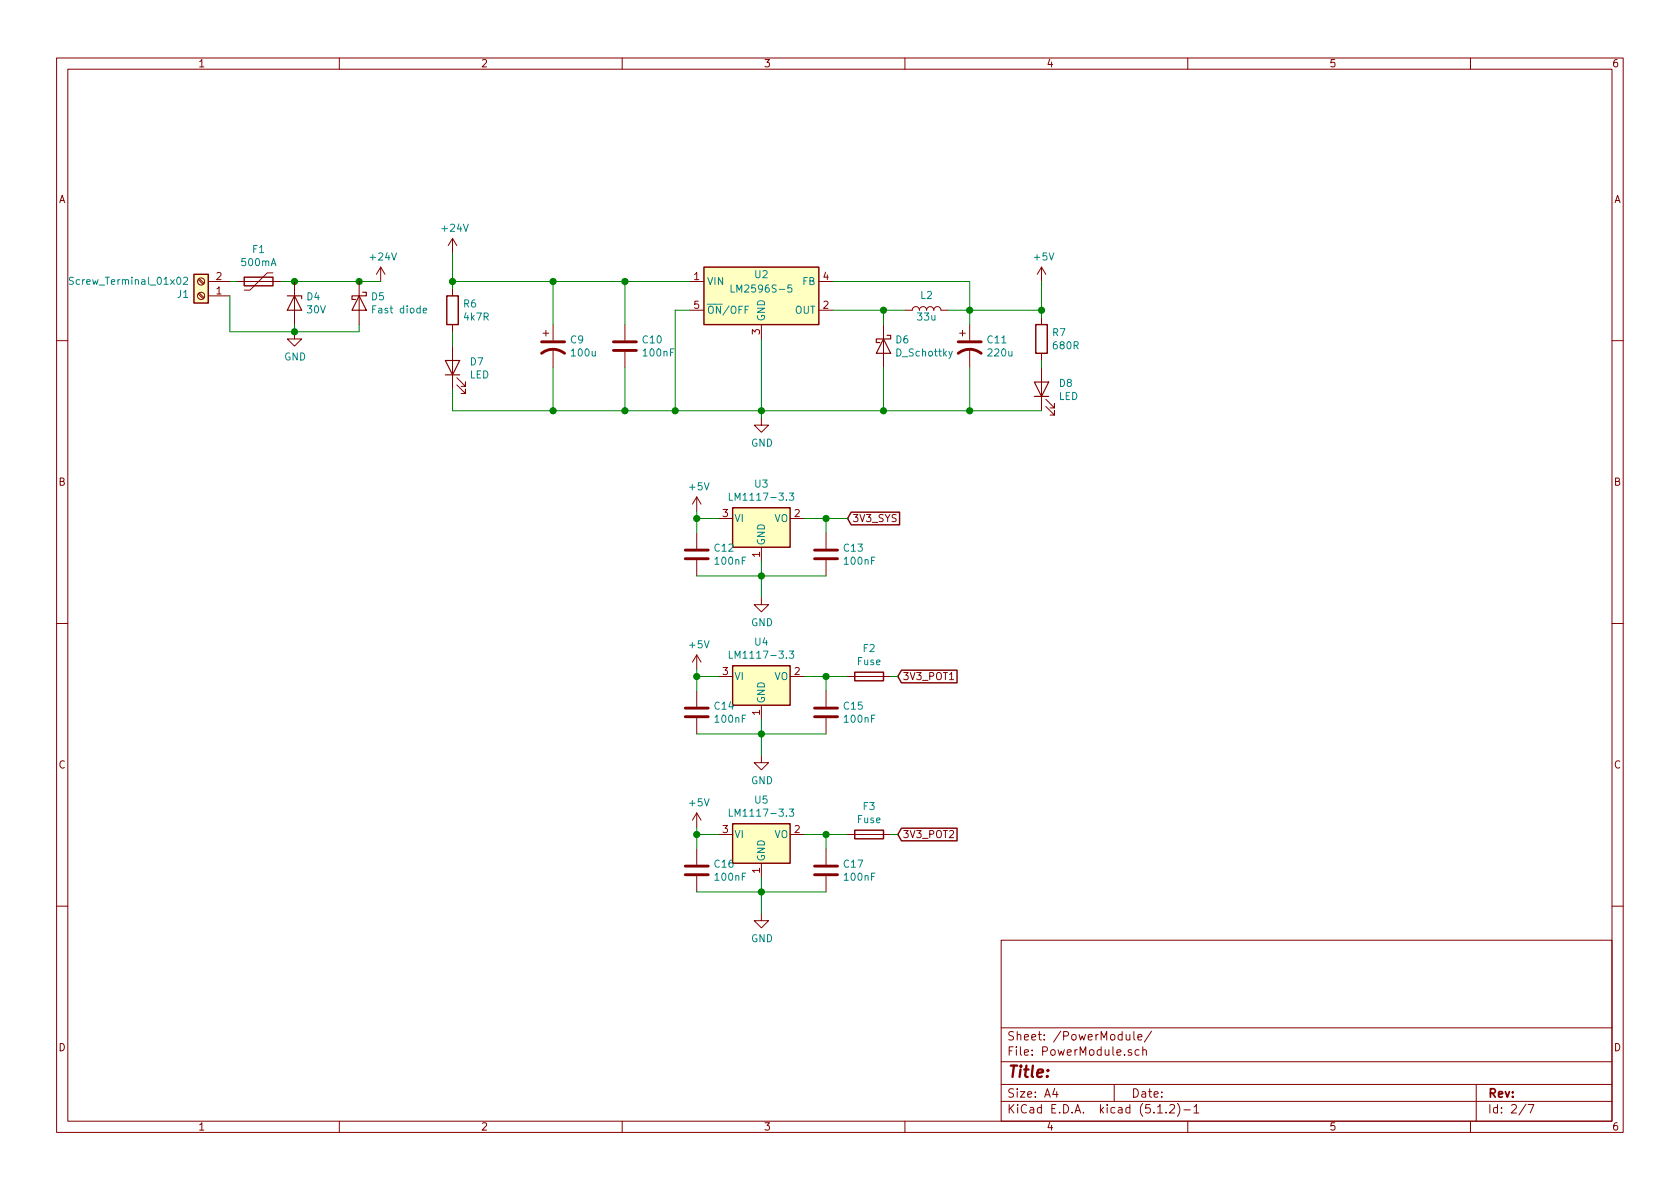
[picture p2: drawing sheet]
EESchema Schematic File Version 4
LIBS:APPS-cache
EELAYER 29 0
EELAYER END
$Descr A4 11693 8268
encoding utf-8
Sheet 2 7
Title ""
Date ""
Rev ""
Comp ""
Comment1 ""
Comment2 ""
Comment3 ""
Comment4 ""
$EndDescr
$Comp
L Regulator_Switching:LM2596S-5 U2
U 1 1
P 5300 2050
F 0 "U2" H 5300 2200 50  0000 C CNN
F 1 "LM2596S-5" H 5300 2100 50  0000 C CNN
F 2 "Package_TO_SOT_SMD:TO-263-5_TabPin3" H 5350 1800 50  0001 L CIN
F 3 "http://www.ti.com/lit/ds/symlink/lm2596.pdf" H 5300 2050 50  0001 C CNN
	1    5300 2050
	1    0    0    -1  
$EndComp
$Comp
L power:+5V #PWR010
U 1 1
P 7250 1950
F 0 "#PWR010" H 7250 1800 50  0001 C CNN
F 1 "+5V" H 7265 2123 50  0000 C CNN
F 2 "" H 7250 1950 50  0001 C CNN
F 3 "" H 7250 1950 50  0001 C CNN
	1    7250 1950
	1    0    0    -1  
$EndComp
$Comp
L power:GND #PWR012
U 1 1
P 5300 2900
F 0 "#PWR012" H 5300 2650 50  0001 C CNN
F 1 "GND" H 5305 2727 50  0000 C CNN
F 2 "" H 5300 2900 50  0001 C CNN
F 3 "" H 5300 2900 50  0001 C CNN
	1    5300 2900
	1    0    0    -1  
$EndComp
$Comp
L power:GND #PWR014
U 1 1
P 5300 4150
F 0 "#PWR014" H 5300 3900 50  0001 C CNN
F 1 "GND" H 5305 3977 50  0000 C CNN
F 2 "" H 5300 4150 50  0001 C CNN
F 3 "" H 5300 4150 50  0001 C CNN
	1    5300 4150
	1    0    0    -1  
$EndComp
$Comp
L power:+5V #PWR013
U 1 1
P 4850 3550
F 0 "#PWR013" H 4850 3400 50  0001 C CNN
F 1 "+5V" H 4865 3723 50  0000 C CNN
F 2 "" H 4850 3550 50  0001 C CNN
F 3 "" H 4850 3550 50  0001 C CNN
	1    4850 3550
	1    0    0    -1  
$EndComp
$Comp
L Regulator_Linear:LM1117-3.3 U3
U 1 1
P 5300 3600
F 0 "U3" H 5300 3842 50  0000 C CNN
F 1 "LM1117-3.3" H 5300 3751 50  0000 C CNN
F 2 "Package_TO_SOT_SMD:SOT-223-3_TabPin2" H 5300 3600 50  0001 C CNN
F 3 "http://www.ti.com/lit/ds/symlink/lm1117.pdf" H 5300 3600 50  0001 C CNN
	1    5300 3600
	1    0    0    -1  
$EndComp
$Comp
L Device:C C13
U 1 1
P 5750 3850
F 0 "C13" H 5865 3896 50  0000 L CNN
F 1 "100nF" H 5865 3805 50  0000 L CNN
F 2 "Capacitor_SMD:C_1206_3216Metric" H 5788 3700 50  0001 C CNN
F 3 "~" H 5750 3850 50  0001 C CNN
	1    5750 3850
	1    0    0    -1  
$EndComp
$Comp
L Device:C C12
U 1 1
P 4850 3850
F 0 "C12" H 4965 3896 50  0000 L CNN
F 1 "100nF" H 4965 3805 50  0000 L CNN
F 2 "Capacitor_SMD:C_1206_3216Metric" H 4888 3700 50  0001 C CNN
F 3 "~" H 4850 3850 50  0001 C CNN
	1    4850 3850
	1    0    0    -1  
$EndComp
Wire Wire Line
	5600 3600 5750 3600
Wire Wire Line
	5750 3600 5750 3700
Wire Wire Line
	5750 4000 5300 4000
Wire Wire Line
	5300 4000 5300 4150
Wire Wire Line
	5300 3900 5300 4000
Connection ~ 5300 4000
Wire Wire Line
	4850 4000 5300 4000
Wire Wire Line
	4850 3550 4850 3600
Wire Wire Line
	5000 3600 4850 3600
Connection ~ 4850 3600
Wire Wire Line
	4850 3600 4850 3700
$Comp
L Device:C C10
U 1 1
P 4350 2400
F 0 "C10" H 4465 2446 50  0000 L CNN
F 1 "100nF" H 4465 2355 50  0000 L CNN
F 2 "Capacitor_SMD:C_1206_3216Metric" H 4388 2250 50  0001 C CNN
F 3 "~" H 4350 2400 50  0001 C CNN
	1    4350 2400
	1    0    0    -1  
$EndComp
$Comp
L Device:CP1 C9
U 1 1
P 3850 2400
F 0 "C9" H 3965 2446 50  0000 L CNN
F 1 "100u" H 3965 2355 50  0000 L CNN
F 2 "Capacitor_SMD:CP_Elec_6.3x7.7" H 3850 2400 50  0001 C CNN
F 3 "~" H 3850 2400 50  0001 C CNN
	1    3850 2400
	1    0    0    -1  
$EndComp
$Comp
L Device:CP1 C11
U 1 1
P 6750 2400
F 0 "C11" H 6865 2446 50  0000 L CNN
F 1 "220u" H 6865 2355 50  0000 L CNN
F 2 "Capacitor_SMD:CP_Elec_6.3x7.7" H 6750 2400 50  0001 C CNN
F 3 "~" H 6750 2400 50  0001 C CNN
	1    6750 2400
	1    0    0    -1  
$EndComp
$Comp
L Device:D_Schottky D6
U 1 1
P 6150 2400
F 0 "D6" V 6104 2479 50  0000 L CNN
F 1 "D_Schottky" V 6195 2479 50  0000 L CNN
F 2 "Diode_SMD:D_SMB" H 6150 2400 50  0001 C CNN
F 3 "~" H 6150 2400 50  0001 C CNN
	1    6150 2400
	0    1    1    0   
$EndComp
$Comp
L Device:LED D7
U 1 1
P 3150 2550
F 0 "D7" V 3188 2433 50  0000 R CNN
F 1 "LED" V 3097 2433 50  0000 R CNN
F 2 "LED_SMD:LED_0805_2012Metric" H 3150 2550 50  0001 C CNN
F 3 "~" H 3150 2550 50  0001 C CNN
	1    3150 2550
	0    -1   -1   0   
$EndComp
$Comp
L Device:R R6
U 1 1
P 3150 2150
F 0 "R6" H 3220 2196 50  0000 L CNN
F 1 "4k7R" H 3220 2105 50  0000 L CNN
F 2 "Resistor_SMD:R_1206_3216Metric" V 3080 2150 50  0001 C CNN
F 3 "~" H 3150 2150 50  0001 C CNN
	1    3150 2150
	1    0    0    -1  
$EndComp
Wire Wire Line
	4800 1950 4350 1950
Wire Wire Line
	3150 1750 3150 1950
Wire Wire Line
	3150 1950 3150 2000
Connection ~ 3150 1950
Wire Wire Line
	3150 2300 3150 2400
Wire Wire Line
	3150 2700 3150 2850
Wire Wire Line
	3150 2850 3850 2850
Wire Wire Line
	5300 2850 5300 2900
Wire Wire Line
	5300 2350 5300 2850
Connection ~ 5300 2850
Connection ~ 3850 1950
Wire Wire Line
	3850 1950 3150 1950
Wire Wire Line
	3850 2550 3850 2850
Connection ~ 3850 2850
Wire Wire Line
	3850 2850 4350 2850
Wire Wire Line
	4350 2550 4350 2850
Connection ~ 4350 2850
Wire Wire Line
	4350 2850 4700 2850
Connection ~ 4350 1950
Wire Wire Line
	4350 1950 3850 1950
Wire Wire Line
	5300 2850 6150 2850
Wire Wire Line
	6150 2550 6150 2850
Connection ~ 6150 2850
Wire Wire Line
	6150 2850 6750 2850
Wire Wire Line
	6750 2850 6750 2550
Wire Wire Line
	5800 2150 6150 2150
Wire Wire Line
	6150 2150 6150 2250
Wire Wire Line
	6750 2150 6750 2250
Wire Wire Line
	4800 2150 4700 2150
Wire Wire Line
	4700 2150 4700 2850
Connection ~ 4700 2850
Wire Wire Line
	4700 2850 5300 2850
Wire Wire Line
	4350 1950 4350 2250
Wire Wire Line
	3850 1950 3850 2250
$Comp
L Device:LED D8
U 1 1
P 7250 2700
F 0 "D8" V 7288 2583 50  0000 R CNN
F 1 "LED" V 7197 2583 50  0000 R CNN
F 2 "LED_SMD:LED_0805_2012Metric" H 7250 2700 50  0001 C CNN
F 3 "~" H 7250 2700 50  0001 C CNN
	1    7250 2700
	0    -1   -1   0   
$EndComp
$Comp
L Device:R R7
U 1 1
P 7250 2350
F 0 "R7" H 7320 2396 50  0000 L CNN
F 1 "680R" H 7320 2305 50  0000 L CNN
F 2 "Resistor_SMD:R_1206_3216Metric" V 7180 2350 50  0001 C CNN
F 3 "~" H 7250 2350 50  0001 C CNN
	1    7250 2350
	1    0    0    -1  
$EndComp
$Comp
L Device:L L2
U 1 1
P 6450 2150
F 0 "L2" V 6550 2150 50  0000 C CNN
F 1 "33u" V 6400 2150 50  0000 C CNN
F 2 "Inductor_SMD:L_12x12mm_H8mm" H 6450 2150 50  0001 C CNN
F 3 "~" H 6450 2150 50  0001 C CNN
	1    6450 2150
	0    -1   -1   0   
$EndComp
Wire Wire Line
	6750 2150 6600 2150
Wire Wire Line
	6300 2150 6150 2150
Connection ~ 6150 2150
Wire Wire Line
	5800 1950 6750 1950
Wire Wire Line
	6750 1950 6750 2150
Connection ~ 6750 2150
Wire Wire Line
	7250 2850 6750 2850
Connection ~ 6750 2850
$Comp
L power:GND #PWR016
U 1 1
P 5300 5250
F 0 "#PWR016" H 5300 5000 50  0001 C CNN
F 1 "GND" H 5305 5077 50  0000 C CNN
F 2 "" H 5300 5250 50  0001 C CNN
F 3 "" H 5300 5250 50  0001 C CNN
	1    5300 5250
	1    0    0    -1  
$EndComp
$Comp
L power:+5V #PWR015
U 1 1
P 4850 4650
F 0 "#PWR015" H 4850 4500 50  0001 C CNN
F 1 "+5V" H 4865 4823 50  0000 C CNN
F 2 "" H 4850 4650 50  0001 C CNN
F 3 "" H 4850 4650 50  0001 C CNN
	1    4850 4650
	1    0    0    -1  
$EndComp
$Comp
L Regulator_Linear:LM1117-3.3 U4
U 1 1
P 5300 4700
F 0 "U4" H 5300 4942 50  0000 C CNN
F 1 "LM1117-3.3" H 5300 4851 50  0000 C CNN
F 2 "Package_TO_SOT_SMD:SOT-223-3_TabPin2" H 5300 4700 50  0001 C CNN
F 3 "http://www.ti.com/lit/ds/symlink/lm1117.pdf" H 5300 4700 50  0001 C CNN
	1    5300 4700
	1    0    0    -1  
$EndComp
$Comp
L Device:C C15
U 1 1
P 5750 4950
F 0 "C15" H 5865 4996 50  0000 L CNN
F 1 "100nF" H 5865 4905 50  0000 L CNN
F 2 "Capacitor_SMD:C_1206_3216Metric" H 5788 4800 50  0001 C CNN
F 3 "~" H 5750 4950 50  0001 C CNN
	1    5750 4950
	1    0    0    -1  
$EndComp
$Comp
L Device:C C14
U 1 1
P 4850 4950
F 0 "C14" H 4965 4996 50  0000 L CNN
F 1 "100nF" H 4965 4905 50  0000 L CNN
F 2 "Capacitor_SMD:C_1206_3216Metric" H 4888 4800 50  0001 C CNN
F 3 "~" H 4850 4950 50  0001 C CNN
	1    4850 4950
	1    0    0    -1  
$EndComp
Wire Wire Line
	5600 4700 5750 4700
Wire Wire Line
	5750 4700 5750 4800
Wire Wire Line
	5750 5100 5300 5100
Wire Wire Line
	5300 5100 5300 5250
Wire Wire Line
	5300 5000 5300 5100
Connection ~ 5300 5100
Wire Wire Line
	4850 5100 5300 5100
Wire Wire Line
	4850 4650 4850 4700
Wire Wire Line
	5000 4700 4850 4700
Connection ~ 4850 4700
Wire Wire Line
	4850 4700 4850 4800
$Comp
L power:GND #PWR018
U 1 1
P 5300 6350
F 0 "#PWR018" H 5300 6100 50  0001 C CNN
F 1 "GND" H 5305 6177 50  0000 C CNN
F 2 "" H 5300 6350 50  0001 C CNN
F 3 "" H 5300 6350 50  0001 C CNN
	1    5300 6350
	1    0    0    -1  
$EndComp
$Comp
L power:+5V #PWR017
U 1 1
P 4850 5750
F 0 "#PWR017" H 4850 5600 50  0001 C CNN
F 1 "+5V" H 4865 5923 50  0000 C CNN
F 2 "" H 4850 5750 50  0001 C CNN
F 3 "" H 4850 5750 50  0001 C CNN
	1    4850 5750
	1    0    0    -1  
$EndComp
$Comp
L Regulator_Linear:LM1117-3.3 U5
U 1 1
P 5300 5800
F 0 "U5" H 5300 6042 50  0000 C CNN
F 1 "LM1117-3.3" H 5300 5951 50  0000 C CNN
F 2 "Package_TO_SOT_SMD:SOT-223-3_TabPin2" H 5300 5800 50  0001 C CNN
F 3 "http://www.ti.com/lit/ds/symlink/lm1117.pdf" H 5300 5800 50  0001 C CNN
	1    5300 5800
	1    0    0    -1  
$EndComp
$Comp
L Device:C C17
U 1 1
P 5750 6050
F 0 "C17" H 5865 6096 50  0000 L CNN
F 1 "100nF" H 5865 6005 50  0000 L CNN
F 2 "Capacitor_SMD:C_1206_3216Metric" H 5788 5900 50  0001 C CNN
F 3 "~" H 5750 6050 50  0001 C CNN
	1    5750 6050
	1    0    0    -1  
$EndComp
$Comp
L Device:C C16
U 1 1
P 4850 6050
F 0 "C16" H 4965 6096 50  0000 L CNN
F 1 "100nF" H 4965 6005 50  0000 L CNN
F 2 "Capacitor_SMD:C_1206_3216Metric" H 4888 5900 50  0001 C CNN
F 3 "~" H 4850 6050 50  0001 C CNN
	1    4850 6050
	1    0    0    -1  
$EndComp
Wire Wire Line
	5600 5800 5750 5800
Wire Wire Line
	5750 5800 5750 5900
Wire Wire Line
	5750 6200 5300 6200
Wire Wire Line
	5300 6200 5300 6350
Wire Wire Line
	5300 6100 5300 6200
Connection ~ 5300 6200
Wire Wire Line
	4850 6200 5300 6200
Wire Wire Line
	4850 5750 4850 5800
Wire Wire Line
	5000 5800 4850 5800
Connection ~ 4850 5800
Wire Wire Line
	4850 5800 4850 5900
Text GLabel 5900 3600 2    50   Input ~ 0
3V3_SYS
Text GLabel 6250 4700 2    50   Input ~ 0
3V3_POT1
Text GLabel 6250 5800 2    50   Input ~ 0
3V3_POT2
Wire Wire Line
	5900 3600 5750 3600
Connection ~ 5750 3600
Wire Wire Line
	5900 4700 5750 4700
Connection ~ 5750 4700
Wire Wire Line
	5900 5800 5750 5800
Connection ~ 5750 5800
$Comp
L Device:Fuse F2
U 1 1
P 6050 4700
F 0 "F2" V 5853 4700 50  0000 C CNN
F 1 "Fuse" V 5944 4700 50  0000 C CNN
F 2 "Fuse:Fuse_2010_5025Metric" V 5980 4700 50  0001 C CNN
F 3 "~" H 6050 4700 50  0001 C CNN
	1    6050 4700
	0    1    1    0   
$EndComp
$Comp
L Device:Fuse F3
U 1 1
P 6050 5800
F 0 "F3" V 5853 5800 50  0000 C CNN
F 1 "Fuse" V 5944 5800 50  0000 C CNN
F 2 "Fuse:Fuse_2010_5025Metric" V 5980 5800 50  0001 C CNN
F 3 "~" H 6050 5800 50  0001 C CNN
	1    6050 5800
	0    1    1    0   
$EndComp
$Comp
L power:+24V #PWR08
U 1 1
P 3150 1750
F 0 "#PWR08" H 3150 1600 50  0001 C CNN
F 1 "+24V" H 3165 1923 50  0000 C CNN
F 2 "" H 3150 1750 50  0001 C CNN
F 3 "" H 3150 1750 50  0001 C CNN
	1    3150 1750
	1    0    0    -1  
$EndComp
Wire Wire Line
	7250 1950 7250 2150
Wire Wire Line
	6750 2150 7250 2150
Connection ~ 7250 2150
Wire Wire Line
	7250 2150 7250 2200
Wire Wire Line
	7250 2500 7250 2550
Wire Wire Line
	2500 2250 2500 2300
$Comp
L power:+24V #PWR09
U 1 1
P 2650 1950
F 0 "#PWR09" H 2650 1800 50  0001 C CNN
F 1 "+24V" H 2665 2123 50  0000 C CNN
F 2 "" H 2650 1950 50  0001 C CNN
F 3 "" H 2650 1950 50  0001 C CNN
	1    2650 1950
	1    0    0    -1  
$EndComp
$Comp
L power:GND #PWR011
U 1 1
P 2050 2300
F 0 "#PWR011" H 2050 2050 50  0001 C CNN
F 1 "GND" H 2055 2127 50  0000 C CNN
F 2 "" H 2050 2300 50  0001 C CNN
F 3 "" H 2050 2300 50  0001 C CNN
	1    2050 2300
	1    0    0    -1  
$EndComp
Wire Wire Line
	1600 2300 2050 2300
Wire Wire Line
	2050 2300 2500 2300
Connection ~ 2050 2300
Wire Wire Line
	1600 2300 1600 2050
Wire Wire Line
	1600 1950 1650 1950
Wire Wire Line
	2050 2300 2050 2250
Wire Wire Line
	1950 1950 2050 1950
Connection ~ 2050 1950
$Comp
L Device:D_Zener D?
U 1 1
P 2050 2100
AR Path="/5F8E1DF0" Ref="D?"  Part="1" 
AR Path="/5F60F829/5F8E1DF0" Ref="D4"  Part="1" 
F 0 "D4" V 2004 2179 50  0000 L CNN
F 1 "30V" V 2095 2179 50  0000 L CNN
F 2 "Diode_SMD:D_SMB" H 2050 2100 50  0001 C CNN
F 3 "~" H 2050 2100 50  0001 C CNN
	1    2050 2100
	0    1    1    0   
$EndComp
$Comp
L Device:Polyfuse F?
U 1 1
P 1800 1950
AR Path="/5F8E1DE4" Ref="F?"  Part="1" 
AR Path="/5F60F829/5F8E1DE4" Ref="F1"  Part="1" 
F 0 "F1" V 1575 1950 50  0000 C CNN
F 1 "500mA" V 1666 1950 50  0000 C CNN
F 2 "Fuse:Fuse_2010_5025Metric" H 1850 1750 50  0001 L CNN
F 3 "~" H 1800 1950 50  0001 C CNN
	1    1800 1950
	0    1    1    0   
$EndComp
$Comp
L Connector:Screw_Terminal_01x02 J?
U 1 1
P 1400 2050
AR Path="/5F8E1DD8" Ref="J?"  Part="1" 
AR Path="/5F60F829/5F8E1DD8" Ref="J1"  Part="1" 
F 0 "J1" H 1480 2042 50  0000 L CNN
F 1 "Screw_Terminal_01x02" H 1480 1951 50  0000 L CNN
F 2 "TerminalBlock:TerminalBlock_bornier-2_P5.08mm" H 1400 2050 50  0001 C CNN
F 3 "~" H 1400 2050 50  0001 C CNN
	1    1400 2050
	-1   0    0    1   
$EndComp
Wire Wire Line
	2050 1950 2500 1950
Wire Wire Line
	2500 1950 2650 1950
Connection ~ 2500 1950
$Comp
L Device:D_Schottky D5
U 1 1
P 2500 2100
F 0 "D5" V 2454 2179 50  0000 L CNN
F 1 "Fast diode" V 2545 2179 50  0000 L CNN
F 2 "Diode_SMD:D_SMB" H 2500 2100 50  0001 C CNN
F 3 "~" H 2500 2100 50  0001 C CNN
	1    2500 2100
	0    1    1    0   
$EndComp
Wire Wire Line
	6200 4700 6250 4700
Wire Wire Line
	6200 5800 6250 5800
$EndSCHEMATC
